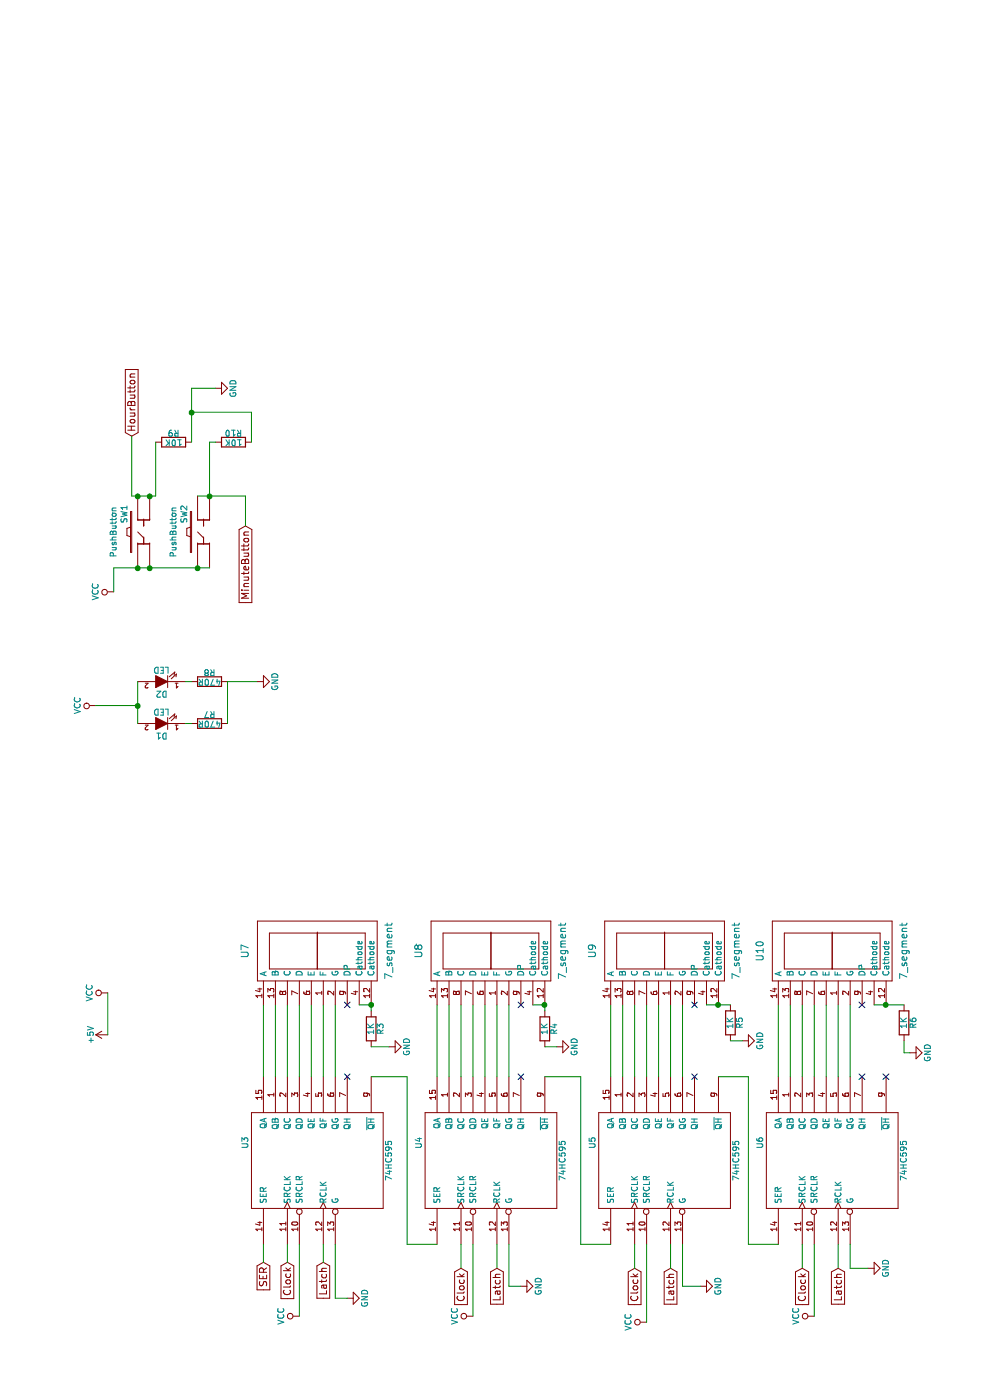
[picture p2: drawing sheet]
EESchema Schematic File Version 2
LIBS:power
LIBS:device
LIBS:transistors
LIBS:conn
LIBS:linear
LIBS:regul
LIBS:74xx
LIBS:cmos4000
LIBS:adc-dac
LIBS:memory
LIBS:xilinx
LIBS:microcontrollers
LIBS:dsp
LIBS:microchip
LIBS:analog_switches
LIBS:motorola
LIBS:texas
LIBS:intel
LIBS:audio
LIBS:interface
LIBS:digital-audio
LIBS:philips
LIBS:display
LIBS:cypress
LIBS:siliconi
LIBS:opto
LIBS:atmel
LIBS:contrib
LIBS:valves
LIBS:TedsComponents
LIBS:ClockBack-cache
EELAYER 25 0
EELAYER END
$Descr A4 11693 8268
encoding utf-8
Sheet 2 2
Title ""
Date ""
Rev ""
Comp ""
Comment1 ""
Comment2 ""
Comment3 ""
Comment4 ""
$EndDescr
$Comp
L 74HC595 U3
U 1 1
P 2000 2650
F 0 "U3" H 2150 3250 50  0000 C CNN
F 1 "74HC595" H 2000 2050 50  0000 C CNN
F 2 "Housings_DIP:DIP-16_W7.62mm_LongPads" H 2000 2650 50  0001 C CNN
F 3 "" H 2000 2650 50  0000 C CNN
	1    2000 2650
	1    0    0    -1  
$EndComp
$Comp
L 74HC595 U4
U 1 1
P 2000 4100
F 0 "U4" H 2150 4700 50  0000 C CNN
F 1 "74HC595" H 2000 3500 50  0000 C CNN
F 2 "Housings_DIP:DIP-16_W7.62mm_LongPads" H 2000 4100 50  0001 C CNN
F 3 "" H 2000 4100 50  0000 C CNN
	1    2000 4100
	1    0    0    -1  
$EndComp
$Comp
L 74HC595 U5
U 1 1
P 2000 5550
F 0 "U5" H 2150 6150 50  0000 C CNN
F 1 "74HC595" H 2000 4950 50  0000 C CNN
F 2 "Housings_DIP:DIP-16_W7.62mm_LongPads" H 2000 5550 50  0001 C CNN
F 3 "" H 2000 5550 50  0000 C CNN
	1    2000 5550
	1    0    0    -1  
$EndComp
$Comp
L 74HC595 U6
U 1 1
P 2000 6950
F 0 "U6" H 2150 7550 50  0000 C CNN
F 1 "74HC595" H 2000 6350 50  0000 C CNN
F 2 "Housings_DIP:DIP-16_W7.62mm_LongPads" H 2000 6950 50  0001 C CNN
F 3 "" H 2000 6950 50  0000 C CNN
	1    2000 6950
	1    0    0    -1  
$EndComp
$Comp
L 7_segment U7
U 1 1
P 3750 2650
F 0 "U7" H 3750 3250 60  0000 C CNN
F 1 "7_segment" H 3750 2050 60  0000 C CNN
F 2 "Displays_7-Segment:MAN3640A" H 3750 2650 60  0001 C CNN
F 3 "" H 3750 2650 60  0000 C CNN
	1    3750 2650
	1    0    0    -1  
$EndComp
$Comp
L 7_segment U8
U 1 1
P 3750 4100
F 0 "U8" H 3750 4700 60  0000 C CNN
F 1 "7_segment" H 3750 3500 60  0000 C CNN
F 2 "Displays_7-Segment:MAN3640A" H 3750 4100 60  0001 C CNN
F 3 "" H 3750 4100 60  0000 C CNN
	1    3750 4100
	1    0    0    -1  
$EndComp
$Comp
L 7_segment U9
U 1 1
P 3750 5550
F 0 "U9" H 3750 6150 60  0000 C CNN
F 1 "7_segment" H 3750 4950 60  0000 C CNN
F 2 "Displays_7-Segment:MAN3640A" H 3750 5550 60  0001 C CNN
F 3 "" H 3750 5550 60  0000 C CNN
	1    3750 5550
	1    0    0    -1  
$EndComp
$Comp
L 7_segment U10
U 1 1
P 3750 6950
F 0 "U10" H 3750 7550 60  0000 C CNN
F 1 "7_segment" H 3750 6350 60  0000 C CNN
F 2 "Displays_7-Segment:MAN3640A" H 3750 6950 60  0001 C CNN
F 3 "" H 3750 6950 60  0000 C CNN
	1    3750 6950
	1    0    0    -1  
$EndComp
Text GLabel 1150 2200 0    60   Input ~ 0
SER
Text GLabel 1150 2700 0    60   Input ~ 0
Latch
Text GLabel 1150 2400 0    60   Input ~ 0
Clock
Text GLabel 1100 3850 0    60   Input ~ 0
Clock
Text GLabel 1100 5300 0    60   Input ~ 0
Clock
Text GLabel 1100 6700 0    60   Input ~ 0
Clock
Text GLabel 1100 4150 0    60   Input ~ 0
Latch
Text GLabel 1100 5600 0    60   Input ~ 0
Latch
Text GLabel 1100 7000 0    60   Input ~ 0
Latch
Wire Wire Line
	1150 2200 1300 2200
Wire Wire Line
	1150 2400 1300 2400
Wire Wire Line
	1150 2700 1300 2700
Wire Wire Line
	1100 3850 1300 3850
Wire Wire Line
	1100 4150 1300 4150
Wire Wire Line
	1100 5300 1300 5300
Wire Wire Line
	1100 5600 1300 5600
Wire Wire Line
	1100 6700 1300 6700
Wire Wire Line
	1100 7000 1300 7000
$Comp
L +5V #PWR024
U 1 1
P 3050 900
F 0 "#PWR024" H 3050 750 50  0001 C CNN
F 1 "+5V" H 3050 1040 50  0000 C CNN
F 2 "" H 3050 900 50  0000 C CNN
F 3 "" H 3050 900 50  0000 C CNN
	1    3050 900 
	1    0    0    -1  
$EndComp
$Comp
L VCC #PWR025
U 1 1
P 3400 900
F 0 "#PWR025" H 3400 750 50  0001 C CNN
F 1 "VCC" H 3400 1050 50  0000 C CNN
F 2 "" H 3400 900 50  0000 C CNN
F 3 "" H 3400 900 50  0000 C CNN
	1    3400 900 
	1    0    0    -1  
$EndComp
Wire Wire Line
	3400 900  3050 900 
$Comp
L VCC #PWR026
U 1 1
P 700 2500
F 0 "#PWR026" H 700 2350 50  0001 C CNN
F 1 "VCC" H 700 2650 50  0000 C CNN
F 2 "" H 700 2500 50  0000 C CNN
F 3 "" H 700 2500 50  0000 C CNN
	1    700  2500
	1    0    0    -1  
$EndComp
$Comp
L VCC #PWR027
U 1 1
P 700 3950
F 0 "#PWR027" H 700 3800 50  0001 C CNN
F 1 "VCC" H 700 4100 50  0000 C CNN
F 2 "" H 700 3950 50  0000 C CNN
F 3 "" H 700 3950 50  0000 C CNN
	1    700  3950
	1    0    0    -1  
$EndComp
$Comp
L VCC #PWR028
U 1 1
P 650 5400
F 0 "#PWR028" H 650 5250 50  0001 C CNN
F 1 "VCC" H 650 5550 50  0000 C CNN
F 2 "" H 650 5400 50  0000 C CNN
F 3 "" H 650 5400 50  0000 C CNN
	1    650  5400
	1    0    0    -1  
$EndComp
$Comp
L VCC #PWR029
U 1 1
P 700 6800
F 0 "#PWR029" H 700 6650 50  0001 C CNN
F 1 "VCC" H 700 6950 50  0000 C CNN
F 2 "" H 700 6800 50  0000 C CNN
F 3 "" H 700 6800 50  0000 C CNN
	1    700  6800
	1    0    0    -1  
$EndComp
$Comp
L GND #PWR030
U 1 1
P 850 2900
F 0 "#PWR030" H 850 2650 50  0001 C CNN
F 1 "GND" H 850 2750 50  0000 C CNN
F 2 "" H 850 2900 50  0000 C CNN
F 3 "" H 850 2900 50  0000 C CNN
	1    850  2900
	1    0    0    -1  
$EndComp
$Comp
L GND #PWR031
U 1 1
P 950 4350
F 0 "#PWR031" H 950 4100 50  0001 C CNN
F 1 "GND" H 950 4200 50  0000 C CNN
F 2 "" H 950 4350 50  0000 C CNN
F 3 "" H 950 4350 50  0000 C CNN
	1    950  4350
	1    0    0    -1  
$EndComp
$Comp
L GND #PWR032
U 1 1
P 950 5850
F 0 "#PWR032" H 950 5600 50  0001 C CNN
F 1 "GND" H 950 5700 50  0000 C CNN
F 2 "" H 950 5850 50  0000 C CNN
F 3 "" H 950 5850 50  0000 C CNN
	1    950  5850
	1    0    0    -1  
$EndComp
$Comp
L GND #PWR033
U 1 1
P 1100 7250
F 0 "#PWR033" H 1100 7000 50  0001 C CNN
F 1 "GND" H 1100 7100 50  0000 C CNN
F 2 "" H 1100 7250 50  0000 C CNN
F 3 "" H 1100 7250 50  0000 C CNN
	1    1100 7250
	1    0    0    -1  
$EndComp
Wire Wire Line
	700  2500 1300 2500
Wire Wire Line
	850  2900 850  2800
Wire Wire Line
	850  2800 1300 2800
Wire Wire Line
	700  3950 1300 3950
Wire Wire Line
	950  4350 950  4250
Wire Wire Line
	950  4250 1300 4250
Wire Wire Line
	650  5400 1300 5400
Wire Wire Line
	950  5850 950  5700
Wire Wire Line
	950  5700 1300 5700
Wire Wire Line
	700  6800 1300 6800
Wire Wire Line
	1100 7250 1100 7100
Wire Wire Line
	1100 7100 1300 7100
Wire Wire Line
	2700 2200 3300 2200
Wire Wire Line
	2700 2300 3300 2300
Wire Wire Line
	2700 2400 3300 2400
Wire Wire Line
	2700 2500 3300 2500
Wire Wire Line
	2700 2600 3300 2600
Wire Wire Line
	2700 2700 3300 2700
Wire Wire Line
	2700 2800 3300 2800
Wire Wire Line
	2700 3100 2700 3400
Wire Wire Line
	2700 3400 1300 3400
Wire Wire Line
	1300 3400 1300 3650
$Comp
L GND #PWR034
U 1 1
P 2950 3250
F 0 "#PWR034" H 2950 3000 50  0001 C CNN
F 1 "GND" H 2950 3100 50  0000 C CNN
F 2 "" H 2950 3250 50  0000 C CNN
F 3 "" H 2950 3250 50  0000 C CNN
	1    2950 3250
	1    0    0    -1  
$EndComp
$Comp
L R R3
U 1 1
P 3100 3100
F 0 "R3" V 3180 3100 50  0000 C CNN
F 1 "1K" V 3100 3100 50  0000 C CNN
F 2 "Resistors_ThroughHole:Resistor_Horizontal_RM10mm" V 3030 3100 50  0001 C CNN
F 3 "" H 3100 3100 50  0000 C CNN
	1    3100 3100
	0    1    1    0   
$EndComp
Wire Wire Line
	3250 3100 3300 3100
Wire Wire Line
	2950 3100 2950 3250
Wire Wire Line
	2700 3650 3300 3650
Wire Wire Line
	2700 3750 3300 3750
Wire Wire Line
	2700 3850 3300 3850
Wire Wire Line
	2700 3950 3300 3950
Wire Wire Line
	2700 4050 3300 4050
Wire Wire Line
	2700 4150 3300 4150
Wire Wire Line
	2700 4250 3300 4250
Wire Wire Line
	2700 4550 2700 4850
Wire Wire Line
	2700 4850 1300 4850
Wire Wire Line
	1300 4850 1300 5100
$Comp
L R R4
U 1 1
P 3100 4550
F 0 "R4" V 3180 4550 50  0000 C CNN
F 1 "1K" V 3100 4550 50  0000 C CNN
F 2 "Resistors_ThroughHole:Resistor_Horizontal_RM10mm" V 3030 4550 50  0001 C CNN
F 3 "" H 3100 4550 50  0000 C CNN
	1    3100 4550
	0    1    1    0   
$EndComp
Wire Wire Line
	3300 3100 3300 3000
Wire Wire Line
	3300 4450 3300 4550
Wire Wire Line
	3300 4550 3250 4550
Connection ~ 3300 4550
Connection ~ 3300 3100
$Comp
L GND #PWR035
U 1 1
P 2950 4650
F 0 "#PWR035" H 2950 4400 50  0001 C CNN
F 1 "GND" H 2950 4500 50  0000 C CNN
F 2 "" H 2950 4650 50  0000 C CNN
F 3 "" H 2950 4650 50  0000 C CNN
	1    2950 4650
	1    0    0    -1  
$EndComp
Wire Wire Line
	2950 4650 2950 4550
Wire Wire Line
	2700 5100 3300 5100
Wire Wire Line
	2700 5200 3300 5200
Wire Wire Line
	2700 5300 3300 5300
Wire Wire Line
	2700 5400 3300 5400
Wire Wire Line
	2700 5500 3300 5500
Wire Wire Line
	2700 5600 3300 5600
Wire Wire Line
	2700 5700 3300 5700
$Comp
L R R5
U 1 1
P 3150 6100
F 0 "R5" V 3230 6100 50  0000 C CNN
F 1 "1K" V 3150 6100 50  0000 C CNN
F 2 "Resistors_ThroughHole:Resistor_Horizontal_RM10mm" V 3080 6100 50  0001 C CNN
F 3 "" H 3150 6100 50  0000 C CNN
	1    3150 6100
	0    1    1    0   
$EndComp
Wire Wire Line
	3300 5900 3300 6100
Connection ~ 3300 6000
$Comp
L GND #PWR036
U 1 1
P 3000 6200
F 0 "#PWR036" H 3000 5950 50  0001 C CNN
F 1 "GND" H 3000 6050 50  0000 C CNN
F 2 "" H 3000 6200 50  0000 C CNN
F 3 "" H 3000 6200 50  0000 C CNN
	1    3000 6200
	1    0    0    -1  
$EndComp
Wire Wire Line
	3000 6200 3000 6100
Wire Wire Line
	2700 6000 2700 6250
Wire Wire Line
	2700 6250 1300 6250
Wire Wire Line
	1300 6250 1300 6500
Wire Wire Line
	2700 6500 3300 6500
Wire Wire Line
	2700 6600 3300 6600
Wire Wire Line
	2700 6700 3300 6700
Wire Wire Line
	2700 6800 3300 6800
Wire Wire Line
	2700 6900 3300 6900
Wire Wire Line
	2700 7000 3300 7000
Wire Wire Line
	2700 7100 3300 7100
$Comp
L R R6
U 1 1
P 3150 7550
F 0 "R6" V 3230 7550 50  0000 C CNN
F 1 "1K" V 3150 7550 50  0000 C CNN
F 2 "Resistors_ThroughHole:Resistor_Horizontal_RM10mm" V 3080 7550 50  0001 C CNN
F 3 "" H 3150 7550 50  0000 C CNN
	1    3150 7550
	0    1    1    0   
$EndComp
Wire Wire Line
	3300 7300 3300 7550
Connection ~ 3300 7400
$Comp
L GND #PWR037
U 1 1
P 2900 7600
F 0 "#PWR037" H 2900 7350 50  0001 C CNN
F 1 "GND" H 2900 7450 50  0000 C CNN
F 2 "" H 2900 7600 50  0000 C CNN
F 3 "" H 2900 7600 50  0000 C CNN
	1    2900 7600
	1    0    0    -1  
$EndComp
Wire Wire Line
	2900 7600 2900 7550
Wire Wire Line
	2900 7550 3000 7550
NoConn ~ 2700 7400
NoConn ~ 2700 7200
NoConn ~ 3300 7200
NoConn ~ 2700 5800
NoConn ~ 3300 5800
NoConn ~ 2700 4350
NoConn ~ 3300 4350
NoConn ~ 2700 2900
NoConn ~ 3300 2900
$Comp
L LED D1
U 1 1
P 5650 1350
F 0 "D1" H 5650 1450 50  0000 C CNN
F 1 "LED" H 5650 1250 50  0000 C CNN
F 2 "LEDs:LED-5MM" H 5650 1350 50  0001 C CNN
F 3 "" H 5650 1350 50  0000 C CNN
	1    5650 1350
	0    -1   -1   0   
$EndComp
$Comp
L LED D2
U 1 1
P 6000 1350
F 0 "D2" H 6000 1450 50  0000 C CNN
F 1 "LED" H 6000 1250 50  0000 C CNN
F 2 "LEDs:LED-5MM" H 6000 1350 50  0001 C CNN
F 3 "" H 6000 1350 50  0000 C CNN
	1    6000 1350
	0    -1   -1   0   
$EndComp
Wire Wire Line
	5650 1150 6000 1150
$Comp
L VCC #PWR038
U 1 1
P 5800 800
F 0 "#PWR038" H 5800 650 50  0001 C CNN
F 1 "VCC" H 5800 950 50  0000 C CNN
F 2 "" H 5800 800 50  0000 C CNN
F 3 "" H 5800 800 50  0000 C CNN
	1    5800 800 
	1    0    0    -1  
$EndComp
Wire Wire Line
	5800 800  5800 1150
Connection ~ 5800 1150
$Comp
L R R7
U 1 1
P 5650 1750
F 0 "R7" V 5730 1750 50  0000 C CNN
F 1 "470R" V 5650 1750 50  0000 C CNN
F 2 "Resistors_ThroughHole:Resistor_Horizontal_RM10mm" V 5580 1750 50  0001 C CNN
F 3 "" H 5650 1750 50  0000 C CNN
	1    5650 1750
	1    0    0    -1  
$EndComp
$Comp
L R R8
U 1 1
P 6000 1750
F 0 "R8" V 6080 1750 50  0000 C CNN
F 1 "470R" V 6000 1750 50  0000 C CNN
F 2 "Resistors_ThroughHole:Resistor_Horizontal_RM10mm" V 5930 1750 50  0001 C CNN
F 3 "" H 6000 1750 50  0000 C CNN
	1    6000 1750
	1    0    0    -1  
$EndComp
Wire Wire Line
	5650 1550 5650 1600
Wire Wire Line
	6000 1550 6000 1600
Wire Wire Line
	5650 1900 6000 1900
Wire Wire Line
	6000 1900 6000 2150
$Comp
L GND #PWR039
U 1 1
P 6000 2150
F 0 "#PWR039" H 6000 1900 50  0001 C CNN
F 1 "GND" H 6000 2000 50  0000 C CNN
F 2 "" H 6000 2150 50  0000 C CNN
F 3 "" H 6000 2150 50  0000 C CNN
	1    6000 2150
	1    0    0    -1  
$EndComp
$Comp
L PushButton SW1
U 1 1
P 7250 1150
AR Path="/5691A74A" Ref="SW1"  Part="1" 
AR Path="/56904BCF/5691A74A" Ref="SW1"  Part="1" 
F 0 "SW1" H 7400 1260 50  0000 C CNN
F 1 "PushButton" H 7250 1350 50  0000 C CNN
F 2 "Footprints:PushButton" H 7250 1150 50  0001 C CNN
F 3 "" H 7250 1150 50  0000 C CNN
	1    7250 1150
	1    0    0    -1  
$EndComp
$Comp
L PushButton SW2
U 1 1
P 7250 1650
AR Path="/5691A7CD" Ref="SW2"  Part="1" 
AR Path="/56904BCF/5691A7CD" Ref="SW2"  Part="1" 
F 0 "SW2" H 7400 1760 50  0000 C CNN
F 1 "PushButton" H 7250 1850 50  0000 C CNN
F 2 "Footprints:PushButton" H 7250 1650 50  0001 C CNN
F 3 "" H 7250 1650 50  0000 C CNN
	1    7250 1650
	1    0    0    -1  
$EndComp
$Comp
L R R9
U 1 1
P 8000 1450
F 0 "R9" V 8080 1450 50  0000 C CNN
F 1 "10K" V 8000 1450 50  0000 C CNN
F 2 "Resistors_ThroughHole:Resistor_Horizontal_RM10mm" V 7930 1450 50  0001 C CNN
F 3 "" H 8000 1450 50  0000 C CNN
	1    8000 1450
	1    0    0    -1  
$EndComp
$Comp
L R R10
U 1 1
P 8000 1950
F 0 "R10" V 8080 1950 50  0000 C CNN
F 1 "10K" V 8000 1950 50  0000 C CNN
F 2 "Resistors_ThroughHole:Resistor_Horizontal_RM10mm" V 7930 1950 50  0001 C CNN
F 3 "" H 8000 1950 50  0000 C CNN
	1    8000 1950
	1    0    0    -1  
$EndComp
$Comp
L VCC #PWR040
U 1 1
P 6750 950
F 0 "#PWR040" H 6750 800 50  0001 C CNN
F 1 "VCC" H 6750 1100 50  0000 C CNN
F 2 "" H 6750 950 50  0000 C CNN
F 3 "" H 6750 950 50  0000 C CNN
	1    6750 950 
	1    0    0    -1  
$EndComp
Wire Wire Line
	6750 950  6950 950 
Wire Wire Line
	6950 950  6950 1750
Connection ~ 6950 1150
Connection ~ 6950 1250
Connection ~ 6950 1650
Wire Wire Line
	7550 1100 7550 1300
Wire Wire Line
	7550 1300 8000 1300
Connection ~ 7550 1250
Wire Wire Line
	7550 1650 7550 2050
Wire Wire Line
	7550 1750 8000 1750
Wire Wire Line
	8000 1750 8000 1800
Connection ~ 7550 1750
$Comp
L GND #PWR041
U 1 1
P 8450 1800
F 0 "#PWR041" H 8450 1550 50  0001 C CNN
F 1 "GND" H 8450 1650 50  0000 C CNN
F 2 "" H 8450 1800 50  0000 C CNN
F 3 "" H 8450 1800 50  0000 C CNN
	1    8450 1800
	1    0    0    -1  
$EndComp
Wire Wire Line
	8450 1600 8450 1800
Wire Wire Line
	8000 1600 8450 1600
Wire Wire Line
	8000 2100 8250 2100
Wire Wire Line
	8250 2100 8250 1600
Connection ~ 8250 1600
Text GLabel 8050 1100 2    60   Input ~ 0
HourButton
Text GLabel 7300 2050 0    60   Input ~ 0
MinuteButton
Wire Wire Line
	8050 1100 7550 1100
Connection ~ 7550 1150
Wire Wire Line
	7550 2050 7300 2050
$EndSCHEMATC
